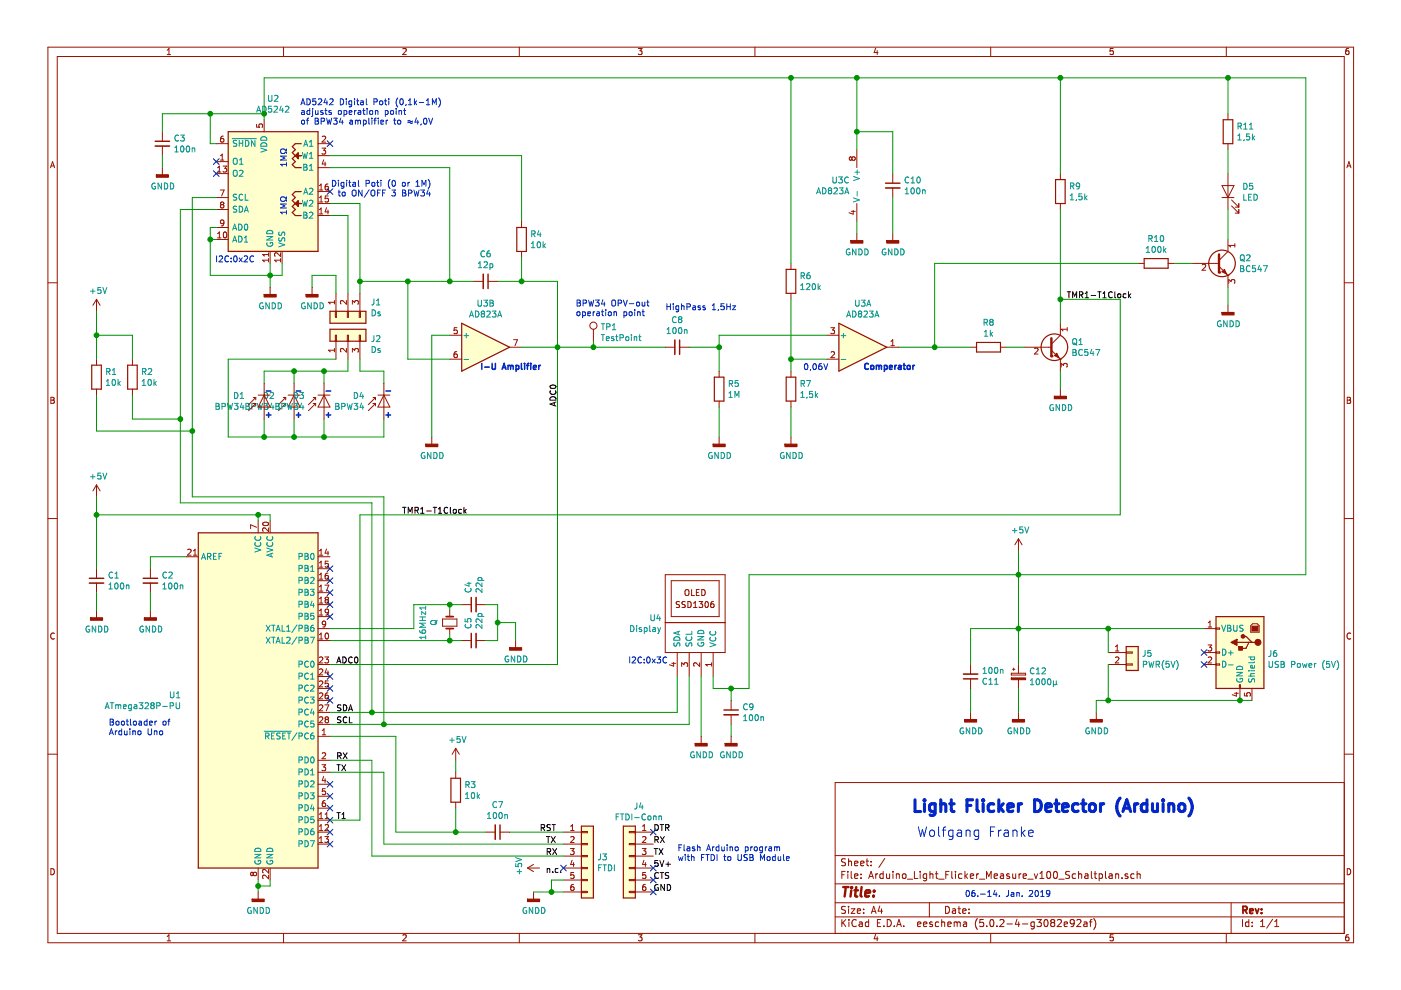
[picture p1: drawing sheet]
EESchema Schematic File Version 4
EELAYER 26 0
EELAYER END
$Descr A4 11693 8268
encoding utf-8
Sheet 1 1
Title ""
Date ""
Rev ""
Comp ""
Comment1 ""
Comment2 ""
Comment3 ""
Comment4 ""
$EndDescr
Text Notes 7600 6800 0    98   ~ 20
Light Flicker Detector (Arduino)
Text Notes 7650 7000 0    79   ~ 0
Wolfgang Franke
$Comp
L Amplifier_Operational:TLC272 U3
U 1 1
P 7200 2900
F 0 "U3" H 7200 3267 50  0000 C CNN
F 1 "AD823A" H 7200 3176 50  0000 C CNN
F 2 "Package_SO:SOIC-8_3.9x4.9mm_P1.27mm" H 7200 2900 50  0001 C CNN
F 3 "http://www.ti.com/lit/ds/symlink/tlc272.pdf" H 7200 2900 50  0001 C CNN
	1    7200 2900
	1    0    0    -1  
$EndComp
$Comp
L Sensor_Optical:BPW34 D4
U 1 1
P 3200 3400
F 0 "D4" V 3104 3558 50  0000 L CNN
F 1 "BPW34" V 3195 3558 50  0000 L CNN
F 2 "OptoDevice:Osram_DIL2_4.3x4.65mm_P5.08mm" H 3200 3575 50  0001 C CNN
F 3 "http://www.vishay.com/docs/81521/bpw34.pdf" H 3150 3400 50  0001 C CNN
	1    3200 3400
	0    -1   1    0   
$EndComp
$Comp
L Amplifier_Operational:TLC272 U3
U 2 1
P 4050 2900
F 0 "U3" H 4050 3267 50  0000 C CNN
F 1 "AD823A" H 4050 3176 50  0000 C CNN
F 2 "Package_SO:SOIC-8_3.9x4.9mm_P1.27mm" H 4050 2900 50  0001 C CNN
F 3 "http://www.ti.com/lit/ds/symlink/tlc272.pdf" H 4050 2900 50  0001 C CNN
	2    4050 2900
	1    0    0    -1  
$EndComp
$Comp
L Amplifier_Operational:TLC272 U3
U 3 1
P 7050 1550
F 0 "U3" H 7008 1596 50  0000 L CNN
F 1 "AD823A" H 7008 1505 50  0000 L CNN
F 2 "Package_SO:SOIC-8_3.9x4.9mm_P1.27mm" H 7050 1550 50  0001 C CNN
F 3 "http://www.ti.com/lit/ds/symlink/tlc272.pdf" H 7050 1550 50  0001 C CNN
	3    7050 1550
	-1   0    0    -1  
$EndComp
$Comp
L Device:R R5
U 1 1
P 6000 3250
F 0 "R5" H 6070 3296 50  0000 L CNN
F 1 "1M" H 6070 3205 50  0000 L CNN
F 2 "Resistor_THT:R_Axial_DIN0207_L6.3mm_D2.5mm_P10.16mm_Horizontal" V 5930 3250 50  0001 C CNN
F 3 "~" H 6000 3250 50  0001 C CNN
	1    6000 3250
	1    0    0    -1  
$EndComp
$Comp
L Device:R R7
U 1 1
P 6600 3250
F 0 "R7" H 6670 3296 50  0000 L CNN
F 1 "1,5k" H 6670 3205 50  0000 L CNN
F 2 "Resistor_THT:R_Axial_DIN0207_L6.3mm_D2.5mm_P10.16mm_Horizontal" V 6530 3250 50  0001 C CNN
F 3 "~" H 6600 3250 50  0001 C CNN
	1    6600 3250
	1    0    0    -1  
$EndComp
$Comp
L Device:R R10
U 1 1
P 9650 2200
F 0 "R10" V 9443 2200 50  0000 C CNN
F 1 "100k" V 9534 2200 50  0000 C CNN
F 2 "Resistor_THT:R_Axial_DIN0207_L6.3mm_D2.5mm_P10.16mm_Horizontal" V 9580 2200 50  0001 C CNN
F 3 "~" H 9650 2200 50  0001 C CNN
	1    9650 2200
	0    1    1    0   
$EndComp
$Comp
L Device:R R8
U 1 1
P 8250 2900
F 0 "R8" V 8043 2900 50  0000 C CNN
F 1 "1k" V 8134 2900 50  0000 C CNN
F 2 "Resistor_THT:R_Axial_DIN0207_L6.3mm_D2.5mm_P10.16mm_Horizontal" V 8180 2900 50  0001 C CNN
F 3 "~" H 8250 2900 50  0001 C CNN
	1    8250 2900
	0    1    1    0   
$EndComp
$Comp
L Device:R R11
U 1 1
P 10250 1100
F 0 "R11" H 10320 1146 50  0000 L CNN
F 1 "1,5k" H 10320 1055 50  0000 L CNN
F 2 "Resistor_THT:R_Axial_DIN0207_L6.3mm_D2.5mm_P10.16mm_Horizontal" V 10180 1100 50  0001 C CNN
F 3 "~" H 10250 1100 50  0001 C CNN
	1    10250 1100
	1    0    0    -1  
$EndComp
$Comp
L Device:R R9
U 1 1
P 8850 1600
F 0 "R9" H 8920 1646 50  0000 L CNN
F 1 "1,5k" H 8920 1555 50  0000 L CNN
F 2 "Resistor_THT:R_Axial_DIN0207_L6.3mm_D2.5mm_P10.16mm_Horizontal" V 8780 1600 50  0001 C CNN
F 3 "~" H 8850 1600 50  0001 C CNN
	1    8850 1600
	1    0    0    -1  
$EndComp
$Comp
L Device:LED D5
U 1 1
P 10250 1600
F 0 "D5" V 10288 1483 50  0000 R CNN
F 1 "LED" V 10197 1483 50  0000 R CNN
F 2 "LED_THT:LED_D3.0mm" H 10250 1600 50  0001 C CNN
F 3 "~" H 10250 1600 50  0001 C CNN
	1    10250 1600
	0    -1   -1   0   
$EndComp
$Comp
L Transistor_BJT:BC547 Q2
U 1 1
P 10150 2200
F 0 "Q2" H 10341 2246 50  0000 L CNN
F 1 "BC547" H 10341 2155 50  0000 L CNN
F 2 "Package_TO_SOT_THT:TO-92_HandSolder" H 10350 2125 50  0001 L CIN
F 3 "http://www.fairchildsemi.com/ds/BC/BC547.pdf" H 10150 2200 50  0001 L CNN
	1    10150 2200
	1    0    0    -1  
$EndComp
$Comp
L Transistor_BJT:BC547 Q1
U 1 1
P 8750 2900
F 0 "Q1" H 8941 2946 50  0000 L CNN
F 1 "BC547" H 8941 2855 50  0000 L CNN
F 2 "Package_TO_SOT_THT:TO-92_HandSolder" H 8950 2825 50  0001 L CIN
F 3 "http://www.fairchildsemi.com/ds/BC/BC547.pdf" H 8750 2900 50  0001 L CNN
	1    8750 2900
	1    0    0    -1  
$EndComp
$Comp
L power:GNDD #PWR014
U 1 1
P 3600 3650
F 0 "#PWR014" H 3600 3400 50  0001 C CNN
F 1 "GNDD" H 3604 3495 50  0000 C CNN
F 2 "" H 3600 3650 50  0001 C CNN
F 3 "" H 3600 3650 50  0001 C CNN
	1    3600 3650
	1    0    0    -1  
$EndComp
$Comp
L power:GNDD #PWR022
U 1 1
P 6600 3650
F 0 "#PWR022" H 6600 3400 50  0001 C CNN
F 1 "GNDD" H 6604 3495 50  0000 C CNN
F 2 "" H 6600 3650 50  0001 C CNN
F 3 "" H 6600 3650 50  0001 C CNN
	1    6600 3650
	1    0    0    -1  
$EndComp
$Comp
L Device:R R6
U 1 1
P 6600 2350
F 0 "R6" H 6670 2396 50  0000 L CNN
F 1 "120k" H 6670 2305 50  0000 L CNN
F 2 "Resistor_THT:R_Axial_DIN0207_L6.3mm_D2.5mm_P10.16mm_Horizontal" V 6530 2350 50  0001 C CNN
F 3 "~" H 6600 2350 50  0001 C CNN
	1    6600 2350
	1    0    0    -1  
$EndComp
Wire Wire Line
	3600 3650 3600 2800
Wire Wire Line
	3600 2800 3750 2800
Wire Wire Line
	3400 2350 3750 2350
Wire Wire Line
	3750 3000 3400 3000
Wire Wire Line
	3400 3000 3400 2350
Wire Wire Line
	4150 2350 4350 2350
Wire Wire Line
	4650 2350 4650 2900
Connection ~ 4650 2900
Wire Wire Line
	4650 2900 4950 2900
Wire Wire Line
	3200 3650 3200 3500
$Comp
L power:GNDD #PWR020
U 1 1
P 6000 3650
F 0 "#PWR020" H 6000 3400 50  0001 C CNN
F 1 "GNDD" H 6004 3495 50  0000 C CNN
F 2 "" H 6000 3650 50  0001 C CNN
F 3 "" H 6000 3650 50  0001 C CNN
	1    6000 3650
	1    0    0    -1  
$EndComp
Wire Wire Line
	6000 3650 6000 3400
Wire Wire Line
	6000 3100 6000 2900
Wire Wire Line
	6000 2900 5750 2900
Wire Wire Line
	4350 1300 4350 1850
Connection ~ 4350 2350
Wire Wire Line
	4350 2350 4650 2350
Wire Wire Line
	3750 1400 3750 2350
Connection ~ 3750 2350
Wire Wire Line
	3750 2350 3950 2350
Wire Wire Line
	6600 2500 6600 3000
Wire Wire Line
	6600 3650 6600 3400
Wire Wire Line
	6600 3000 6900 3000
Connection ~ 6600 3000
Wire Wire Line
	6600 3000 6600 3100
$Comp
L power:GNDD #PWR023
U 1 1
P 7150 1950
F 0 "#PWR023" H 7150 1700 50  0001 C CNN
F 1 "GNDD" H 7154 1795 50  0000 C CNN
F 2 "" H 7150 1950 50  0001 C CNN
F 3 "" H 7150 1950 50  0001 C CNN
	1    7150 1950
	1    0    0    -1  
$EndComp
Wire Wire Line
	7150 1950 7150 1850
$Comp
L power:GNDD #PWR025
U 1 1
P 8100 5950
F 0 "#PWR025" H 8100 5700 50  0001 C CNN
F 1 "GNDD" H 8104 5795 50  0000 C CNN
F 2 "" H 8100 5950 50  0001 C CNN
F 3 "" H 8100 5950 50  0001 C CNN
	1    8100 5950
	1    0    0    -1  
$EndComp
Wire Wire Line
	8100 5950 8100 5750
Text Notes 4800 2650 0    50   ~ 0
BPW34 OPV-out\noperation point
Wire Wire Line
	9800 2200 9950 2200
$Comp
L power:GNDD #PWR030
U 1 1
P 10250 2550
F 0 "#PWR030" H 10250 2300 50  0001 C CNN
F 1 "GNDD" H 10254 2395 50  0000 C CNN
F 2 "" H 10250 2550 50  0001 C CNN
F 3 "" H 10250 2550 50  0001 C CNN
	1    10250 2550
	1    0    0    -1  
$EndComp
Wire Wire Line
	10250 2550 10250 2400
Wire Wire Line
	10250 2000 10250 1750
Wire Wire Line
	10250 1450 10250 1250
Wire Wire Line
	8400 2900 8550 2900
Wire Wire Line
	8850 2700 8850 2500
$Comp
L power:GNDD #PWR028
U 1 1
P 8850 3250
F 0 "#PWR028" H 8850 3000 50  0001 C CNN
F 1 "GNDD" H 8854 3095 50  0000 C CNN
F 2 "" H 8850 3250 50  0001 C CNN
F 3 "" H 8850 3250 50  0001 C CNN
	1    8850 3250
	1    0    0    -1  
$EndComp
Wire Wire Line
	8850 3250 8850 3100
Connection ~ 6600 650 
Wire Wire Line
	6600 650  6600 2200
Wire Wire Line
	9350 2500 8850 2500
Connection ~ 8850 2500
Wire Wire Line
	8850 2500 8850 1750
Text Label 8900 2500 0    50   ~ 0
TMR1-T1Clock
Text Label 3350 4300 0    50   ~ 0
TMR1-T1Clock
Text Label 2800 5550 0    50   ~ 0
ADC0
Wire Wire Line
	6900 2800 6000 2800
Wire Wire Line
	6000 2800 6000 2900
Connection ~ 6000 2900
Wire Wire Line
	6600 650  7150 650 
Text Notes 7200 3100 0    50   ~ 10
Comperator
Text Notes 4000 3100 0    50   ~ 10
I-U Amplifier
Text Notes 2500 1050 0    50   ~ 0
AD5242 Digital Poti (0,1k-1M)\nadjusts operation point\nof BPW34 amplifier to ≈4,0V
Text Notes 8050 7500 0    50   ~ 0
06.-14. Jan. 2019
$Comp
L Device:C_Small C11
U 1 1
P 8100 5650
F 0 "C11" H 8192 5696 50  0000 L CNN
F 1 "100n" H 8192 5605 50  0000 L CNN
F 2 "Capacitor_THT:C_Rect_L4.0mm_W2.5mm_P2.50mm" H 8100 5650 50  0001 C CNN
F 3 "~" H 8100 5650 50  0001 C CNN
	1    8100 5650
	1    0    0    1   
$EndComp
$Comp
L Device:C_Small C8
U 1 1
P 5650 2900
F 0 "C8" V 5421 2900 50  0000 C CNN
F 1 "100n" V 5512 2900 50  0000 C CNN
F 2 "Capacitor_THT:C_Rect_L7.0mm_W2.0mm_P5.00mm" H 5650 2900 50  0001 C CNN
F 3 "~" H 5650 2900 50  0001 C CNN
	1    5650 2900
	0    1    1    0   
$EndComp
Text Label 4650 3400 1    50   ~ 0
ADC0
$Comp
L Device:R R4
U 1 1
P 4350 2000
F 0 "R4" H 4420 2046 50  0000 L CNN
F 1 "10k" H 4420 1955 50  0000 L CNN
F 2 "Resistor_THT:R_Axial_DIN0207_L6.3mm_D2.5mm_P10.16mm_Horizontal" V 4280 2000 50  0001 C CNN
F 3 "~" H 4350 2000 50  0001 C CNN
	1    4350 2000
	1    0    0    -1  
$EndComp
Wire Wire Line
	4350 2150 4350 2350
$Comp
L Sensor_Optical:BPW34 D2
U 1 1
P 2450 3400
F 0 "D2" V 2354 3558 50  0000 L CNN
F 1 "BPW34" V 2445 3558 50  0000 L CNN
F 2 "OptoDevice:Osram_DIL2_4.3x4.65mm_P5.08mm" H 2450 3575 50  0001 C CNN
F 3 "http://www.vishay.com/docs/81521/bpw34.pdf" H 2400 3400 50  0001 C CNN
	1    2450 3400
	0    -1   1    0   
$EndComp
Wire Wire Line
	2450 3650 2450 3500
$Comp
L Connector:TestPoint TP1
U 1 1
P 4950 2850
F 0 "TP1" H 5008 2970 50  0000 L CNN
F 1 "TestPoint" H 5008 2879 50  0000 L CNN
F 2 "Connector_PinHeader_2.54mm:PinHeader_1x01_P2.54mm_Vertical" H 5150 2850 50  0001 C CNN
F 3 "~" H 5150 2850 50  0001 C CNN
	1    4950 2850
	1    0    0    -1  
$EndComp
Wire Wire Line
	4950 2850 4950 2900
Connection ~ 4950 2900
Wire Wire Line
	4950 2900 5550 2900
Wire Wire Line
	8850 650  8850 1450
Wire Wire Line
	8850 650  10250 650 
Wire Wire Line
	10250 650  10250 950 
Wire Wire Line
	9500 2200 7800 2200
Wire Wire Line
	7800 2200 7800 2900
Wire Wire Line
	7800 2900 8100 2900
Wire Wire Line
	7150 650  8850 650 
Connection ~ 7150 650 
Connection ~ 8850 650 
Wire Wire Line
	7800 2900 7500 2900
Connection ~ 7800 2900
$Comp
L SSD1306_OLED_I2C:OLED_I2C U4
U 1 1
P 6050 4800
F 0 "U4" H 6578 4440 50  0000 L CNN
F 1 "Display" H 6578 4349 50  0000 L CNN
F 2 "Connector_PinHeader_2.54mm:PinHeader_1x04_P2.54mm_Vertical" V 6000 4450 50  0001 C CNN
F 3 "" V 6000 4450 50  0001 C CNN
	1    6050 4800
	-1   0    0    -1  
$EndComp
$Comp
L Device:R R1
U 1 1
P 800 3150
F 0 "R1" H 870 3196 50  0000 L CNN
F 1 "10k" H 870 3105 50  0000 L CNN
F 2 "Resistor_THT:R_Axial_DIN0207_L6.3mm_D2.5mm_P10.16mm_Horizontal" V 730 3150 50  0001 C CNN
F 3 "~" H 800 3150 50  0001 C CNN
	1    800  3150
	1    0    0    -1  
$EndComp
$Comp
L Device:R R2
U 1 1
P 1100 3150
F 0 "R2" H 1170 3196 50  0000 L CNN
F 1 "10k" H 1170 3105 50  0000 L CNN
F 2 "Resistor_THT:R_Axial_DIN0207_L6.3mm_D2.5mm_P10.16mm_Horizontal" V 1030 3150 50  0001 C CNN
F 3 "~" H 1100 3150 50  0001 C CNN
	1    1100 3150
	1    0    0    -1  
$EndComp
Wire Wire Line
	1100 3000 1100 2800
Wire Wire Line
	800  3000 800  2800
Wire Wire Line
	800  2800 1100 2800
$Comp
L PotiDigital_AD5242:AD5242 U2
U 1 1
P 2300 1600
F 0 "U2" H 2275 2378 50  0000 C CNN
F 1 "AD5242" H 2275 2287 50  0000 C CNN
F 2 "Package_SO:SOIC-16_3.9x9.9mm_P1.27mm" H 2300 900 50  0001 C CNN
F 3 "http://www.analog.com/media/en/technical-documentation/data-sheets/AD5280_5282.pdf" H 2400 1500 50  0001 C CNN
	1    2300 1600
	1    0    0    -1  
$EndComp
Wire Wire Line
	2750 1300 4350 1300
$Comp
L power:GNDD #PWR09
U 1 1
P 2250 2400
F 0 "#PWR09" H 2250 2150 50  0001 C CNN
F 1 "GNDD" H 2254 2245 50  0000 C CNN
F 2 "" H 2250 2400 50  0001 C CNN
F 3 "" H 2250 2400 50  0001 C CNN
	1    2250 2400
	1    0    0    -1  
$EndComp
Wire Wire Line
	2250 2200 2250 2300
Wire Wire Line
	2350 2200 2350 2300
Wire Wire Line
	2350 2300 2250 2300
Connection ~ 2250 2300
Wire Wire Line
	2250 2300 2250 2400
Wire Wire Line
	1800 1200 1750 1200
Wire Wire Line
	2200 650  2200 950 
Wire Wire Line
	7150 650  7150 1100
$Comp
L Device:CP_Small C12
U 1 1
P 8500 5650
F 0 "C12" H 8588 5696 50  0000 L CNN
F 1 "1000µ" H 8588 5605 50  0000 L CNN
F 2 "Capacitor_THT:CP_Radial_D8.0mm_P3.50mm" H 8500 5650 50  0001 C CNN
F 3 "~" H 8500 5650 50  0001 C CNN
	1    8500 5650
	1    0    0    -1  
$EndComp
$Comp
L power:GNDD #PWR027
U 1 1
P 8500 5950
F 0 "#PWR027" H 8500 5700 50  0001 C CNN
F 1 "GNDD" H 8504 5795 50  0000 C CNN
F 2 "" H 8500 5950 50  0001 C CNN
F 3 "" H 8500 5950 50  0001 C CNN
	1    8500 5950
	1    0    0    -1  
$EndComp
Wire Wire Line
	8500 5950 8500 5750
$Comp
L power:+5V #PWR026
U 1 1
P 8500 4600
F 0 "#PWR026" H 8500 4450 50  0001 C CNN
F 1 "+5V" H 8515 4773 50  0000 C CNN
F 2 "" H 8500 4600 50  0001 C CNN
F 3 "" H 8500 4600 50  0001 C CNN
	1    8500 4600
	1    0    0    -1  
$EndComp
$Comp
L power:GNDD #PWR07
U 1 1
P 2150 7450
F 0 "#PWR07" H 2150 7200 50  0001 C CNN
F 1 "GNDD" H 2154 7295 50  0000 C CNN
F 2 "" H 2150 7450 50  0001 C CNN
F 3 "" H 2150 7450 50  0001 C CNN
	1    2150 7450
	1    0    0    -1  
$EndComp
$Comp
L Device:C_Small C10
U 1 1
P 7450 1550
F 0 "C10" H 7542 1596 50  0000 L CNN
F 1 "100n" H 7542 1505 50  0000 L CNN
F 2 "Capacitor_THT:C_Rect_L9.0mm_W2.5mm_P7.50mm_MKT" H 7450 1550 50  0001 C CNN
F 3 "~" H 7450 1550 50  0001 C CNN
	1    7450 1550
	1    0    0    -1  
$EndComp
$Comp
L power:GNDD #PWR024
U 1 1
P 7450 1950
F 0 "#PWR024" H 7450 1700 50  0001 C CNN
F 1 "GNDD" H 7454 1795 50  0000 C CNN
F 2 "" H 7450 1950 50  0001 C CNN
F 3 "" H 7450 1950 50  0001 C CNN
	1    7450 1950
	1    0    0    -1  
$EndComp
Wire Wire Line
	7450 1950 7450 1650
Wire Wire Line
	7450 1450 7450 1100
Wire Wire Line
	7450 1100 7150 1100
Connection ~ 7150 1100
Wire Wire Line
	7150 1100 7150 1250
$Comp
L Device:C_Small C3
U 1 1
P 1350 1200
F 0 "C3" H 1442 1246 50  0000 L CNN
F 1 "100n" H 1442 1155 50  0000 L CNN
F 2 "Capacitor_THT:C_Rect_L11.0mm_W2.8mm_P10.00mm_MKT" H 1350 1200 50  0001 C CNN
F 3 "~" H 1350 1200 50  0001 C CNN
	1    1350 1200
	1    0    0    -1  
$EndComp
Wire Wire Line
	1350 950  1350 1100
$Comp
L power:GNDD #PWR05
U 1 1
P 1350 1400
F 0 "#PWR05" H 1350 1150 50  0001 C CNN
F 1 "GNDD" H 1354 1245 50  0000 C CNN
F 2 "" H 1350 1400 50  0001 C CNN
F 3 "" H 1350 1400 50  0001 C CNN
	1    1350 1400
	1    0    0    -1  
$EndComp
Wire Wire Line
	1350 1400 1350 1300
Wire Wire Line
	1800 1900 1750 1900
Wire Wire Line
	1750 1900 1750 2000
Wire Wire Line
	1750 2300 2250 2300
Wire Wire Line
	1800 2000 1750 2000
Connection ~ 1750 2000
Wire Wire Line
	1750 2000 1750 2300
Text Notes 1750 2200 0    50   ~ 0
 I2C:0x2C
$Comp
L power:GNDD #PWR021
U 1 1
P 6100 6150
F 0 "#PWR021" H 6100 5900 50  0001 C CNN
F 1 "GNDD" H 6104 5995 50  0000 C CNN
F 2 "" H 6100 6150 50  0001 C CNN
F 3 "" H 6100 6150 50  0001 C CNN
	1    6100 6150
	1    0    0    -1  
$EndComp
$Comp
L Device:C_Small C9
U 1 1
P 6100 5950
F 0 "C9" H 6192 5996 50  0000 L CNN
F 1 "100n" H 6192 5905 50  0000 L CNN
F 2 "Capacitor_THT:C_Rect_L4.0mm_W2.5mm_P2.50mm" H 6100 5950 50  0001 C CNN
F 3 "~" H 6100 5950 50  0001 C CNN
	1    6100 5950
	1    0    0    -1  
$EndComp
$Comp
L power:+5V #PWR01
U 1 1
P 800 2600
F 0 "#PWR01" H 800 2450 50  0001 C CNN
F 1 "+5V" H 815 2773 50  0000 C CNN
F 2 "" H 800 2600 50  0001 C CNN
F 3 "" H 800 2600 50  0001 C CNN
	1    800  2600
	1    0    0    -1  
$EndComp
Wire Wire Line
	2200 650  6600 650 
Wire Wire Line
	1750 1200 1750 950 
Wire Wire Line
	1750 950  2200 950 
Connection ~ 2200 950 
Wire Wire Line
	2200 950  2200 1000
Wire Wire Line
	1750 950  1350 950 
Connection ~ 1750 950 
Text Notes 2450 3500 0    50   ~ 10
+
Text Notes 2450 3300 0    50   ~ 10
-
$Comp
L Device:C_Small C2
U 1 1
P 1250 4850
F 0 "C2" H 1342 4896 50  0000 L CNN
F 1 "100n" H 1342 4805 50  0000 L CNN
F 2 "Capacitor_THT:C_Rect_L4.0mm_W2.5mm_P2.50mm" H 1250 4850 50  0001 C CNN
F 3 "~" H 1250 4850 50  0001 C CNN
	1    1250 4850
	1    0    0    -1  
$EndComp
$Comp
L power:GNDD #PWR04
U 1 1
P 1250 5100
F 0 "#PWR04" H 1250 4850 50  0001 C CNN
F 1 "GNDD" H 1254 4945 50  0000 C CNN
F 2 "" H 1250 5100 50  0001 C CNN
F 3 "" H 1250 5100 50  0001 C CNN
	1    1250 5100
	1    0    0    -1  
$EndComp
Wire Wire Line
	1250 5100 1250 4950
Wire Wire Line
	1250 4750 1250 4650
Wire Wire Line
	1250 4650 1550 4650
Wire Wire Line
	2750 1400 3750 1400
Wire Wire Line
	2150 7350 2150 7400
Wire Wire Line
	2250 7400 2250 7350
Wire Wire Line
	2150 7450 2150 7400
Wire Wire Line
	2150 7400 2250 7400
Text Label 2800 5950 0    50   ~ 0
SDA
Text Label 2800 6050 0    50   ~ 0
SCL
Wire Wire Line
	2750 5950 3100 5950
Wire Wire Line
	3100 5950 3100 4200
Wire Wire Line
	3100 4200 1500 4200
Wire Wire Line
	1500 4200 1500 3500
Wire Wire Line
	1500 1750 1800 1750
Wire Wire Line
	2750 6050 3200 6050
Wire Wire Line
	3200 6050 3200 4150
Wire Wire Line
	3200 4150 1600 4150
Wire Wire Line
	1600 4150 1600 3600
Wire Wire Line
	1600 1650 1800 1650
Wire Wire Line
	4650 5550 2750 5550
Wire Wire Line
	3100 5950 5650 5950
Wire Wire Line
	5650 5950 5650 5650
Wire Wire Line
	3200 6050 5750 6050
Wire Wire Line
	5750 6050 5750 5650
Wire Wire Line
	1100 3300 1100 3500
Wire Wire Line
	1100 3500 1500 3500
Wire Wire Line
	1500 3500 1500 1750
Wire Wire Line
	800  3300 800  3600
Wire Wire Line
	800  3600 1600 3600
Wire Wire Line
	1600 3600 1600 1650
Wire Wire Line
	800  2600 800  2800
Connection ~ 800  2800
$Comp
L power:GNDD #PWR019
U 1 1
P 5850 6150
F 0 "#PWR019" H 5850 5900 50  0001 C CNN
F 1 "GNDD" H 5854 5995 50  0000 C CNN
F 2 "" H 5850 6150 50  0001 C CNN
F 3 "" H 5850 6150 50  0001 C CNN
	1    5850 6150
	1    0    0    -1  
$EndComp
Wire Wire Line
	5850 5650 5850 6150
Wire Wire Line
	5950 5650 5950 5750
Wire Wire Line
	5950 5750 6100 5750
Wire Wire Line
	6100 6050 6100 6150
Wire Wire Line
	8100 5250 8100 5550
Wire Wire Line
	8100 5250 8500 5250
Wire Wire Line
	8500 5550 8500 5250
Connection ~ 8500 5250
Wire Wire Line
	6100 5850 6100 5750
Wire Wire Line
	6100 5750 6250 5750
Wire Wire Line
	6250 5750 6250 4800
Connection ~ 6100 5750
$Comp
L Device:C_Small C1
U 1 1
P 800 4850
F 0 "C1" H 892 4896 50  0000 L CNN
F 1 "100n" H 892 4805 50  0000 L CNN
F 2 "Capacitor_THT:C_Rect_L11.0mm_W2.8mm_P10.00mm_MKT" H 800 4850 50  0001 C CNN
F 3 "~" H 800 4850 50  0001 C CNN
	1    800  4850
	1    0    0    -1  
$EndComp
$Comp
L power:GNDD #PWR03
U 1 1
P 800 5100
F 0 "#PWR03" H 800 4850 50  0001 C CNN
F 1 "GNDD" H 804 4945 50  0000 C CNN
F 2 "" H 800 5100 50  0001 C CNN
F 3 "" H 800 5100 50  0001 C CNN
	1    800  5100
	1    0    0    -1  
$EndComp
Wire Wire Line
	800  5100 800  4950
$Comp
L power:+5V #PWR02
U 1 1
P 800 4150
F 0 "#PWR02" H 800 4000 50  0001 C CNN
F 1 "+5V" H 815 4323 50  0000 C CNN
F 2 "" H 800 4150 50  0001 C CNN
F 3 "" H 800 4150 50  0001 C CNN
	1    800  4150
	1    0    0    -1  
$EndComp
$Comp
L Connector:USB_B J6
U 1 1
P 10350 5450
F 0 "J6" H 10121 5441 50  0000 R CNN
F 1 "USB Power (5V)" H 10121 5350 50  0000 R CNN
F 2 "Connector_USB:USB_A_CNCTech_1001-011-01101_Horizontal" H 10500 5400 50  0001 C CNN
F 3 " ~" H 10500 5400 50  0001 C CNN
	1    10350 5450
	-1   0    0    -1  
$EndComp
$Comp
L power:GNDD #PWR029
U 1 1
P 9150 5950
F 0 "#PWR029" H 9150 5700 50  0001 C CNN
F 1 "GNDD" H 9154 5795 50  0000 C CNN
F 2 "" H 9150 5950 50  0001 C CNN
F 3 "" H 9150 5950 50  0001 C CNN
	1    9150 5950
	1    0    0    -1  
$EndComp
Wire Wire Line
	10450 5850 10350 5850
Wire Wire Line
	8500 4600 8500 4800
Wire Wire Line
	8500 5250 9250 5250
Wire Wire Line
	9150 5950 9150 5850
$Comp
L MCU_Microchip_ATmega:ATmega328P-PU U1
U 1 1
P 2150 5850
F 0 "U1" H 1509 5896 50  0000 R CNN
F 1 "ATmega328P-PU" H 1509 5805 50  0000 R CNN
F 2 "Package_DIP:DIP-28_W7.62mm" H 2150 5850 50  0001 C CIN
F 3 "http://ww1.microchip.com/downloads/en/DeviceDoc/ATmega328_P%20AVR%20MCU%20with%20picoPower%20Technology%20Data%20Sheet%2040001984A.pdf" H 2150 5850 50  0001 C CNN
	1    2150 5850
	1    0    0    -1  
$EndComp
Wire Wire Line
	800  4150 800  4300
Wire Wire Line
	2150 4350 2150 4300
Wire Wire Line
	2150 4300 800  4300
Connection ~ 800  4300
Wire Wire Line
	800  4300 800  4750
Wire Wire Line
	2250 4350 2250 4300
Wire Wire Line
	2250 4300 2150 4300
Connection ~ 2150 4300
Connection ~ 2150 7400
$Comp
L Device:Crystal_Small 16MHz1
U 1 1
P 3750 5200
F 0 "16MHz1" H 3750 5425 50  0000 C CNN
F 1 "Q" H 3750 5334 50  0000 C CNN
F 2 "Crystal:Crystal_HC49-U_Vertical" H 3750 5200 50  0001 C CNN
F 3 "~" H 3750 5200 50  0001 C CNN
	1    3750 5200
	0    -1   1    0   
$EndComp
$Comp
L Device:C_Small C5
U 1 1
P 3950 5350
F 0 "C5" H 4042 5396 50  0000 L CNN
F 1 "22p" H 4042 5305 50  0000 L CNN
F 2 "Capacitor_THT:C_Disc_D3.0mm_W1.6mm_P2.50mm" H 3950 5350 50  0001 C CNN
F 3 "~" H 3950 5350 50  0001 C CNN
	1    3950 5350
	0    -1   -1   0   
$EndComp
$Comp
L Device:C_Small C4
U 1 1
P 3950 5050
F 0 "C4" H 4042 5096 50  0000 L CNN
F 1 "22p" H 4042 5005 50  0000 L CNN
F 2 "Capacitor_THT:C_Disc_D3.0mm_W1.6mm_P2.50mm" H 3950 5050 50  0001 C CNN
F 3 "~" H 3950 5050 50  0001 C CNN
	1    3950 5050
	0    -1   -1   0   
$EndComp
$Comp
L power:GNDD #PWR016
U 1 1
P 4300 5350
F 0 "#PWR016" H 4300 5100 50  0001 C CNN
F 1 "GNDD" H 4304 5195 50  0000 C CNN
F 2 "" H 4300 5350 50  0001 C CNN
F 3 "" H 4300 5350 50  0001 C CNN
	1    4300 5350
	1    0    0    -1  
$EndComp
Wire Wire Line
	4050 5050 4150 5050
Wire Wire Line
	4150 5050 4150 5200
Wire Wire Line
	4150 5200 4300 5200
Wire Wire Line
	4300 5200 4300 5350
Wire Wire Line
	4150 5200 4150 5350
Wire Wire Line
	4150 5350 4050 5350
Connection ~ 4150 5200
Wire Wire Line
	3850 5050 3750 5050
Wire Wire Line
	3750 5050 3750 5100
Wire Wire Line
	3750 5050 3450 5050
Wire Wire Line
	3450 5050 3450 5250
Wire Wire Line
	3450 5250 2750 5250
Connection ~ 3750 5050
Wire Wire Line
	2750 5350 3750 5350
Wire Wire Line
	3750 5300 3750 5350
Connection ~ 3750 5350
Wire Wire Line
	3750 5350 3850 5350
Text Label 2800 6350 0    50   ~ 0
RX
Text Label 2800 6450 0    50   ~ 0
TX
$Comp
L Device:R R3
U 1 1
P 3800 6600
F 0 "R3" H 3870 6646 50  0000 L CNN
F 1 "10k" H 3870 6555 50  0000 L CNN
F 2 "Resistor_THT:R_Axial_DIN0207_L6.3mm_D2.5mm_P10.16mm_Horizontal" V 3730 6600 50  0001 C CNN
F 3 "~" H 3800 6600 50  0001 C CNN
	1    3800 6600
	1    0    0    -1  
$EndComp
$Comp
L power:+5V #PWR015
U 1 1
P 3800 6350
F 0 "#PWR015" H 3800 6200 50  0001 C CNN
F 1 "+5V" H 3815 6523 50  0000 C CNN
F 2 "" H 3800 6350 50  0001 C CNN
F 3 "" H 3800 6350 50  0001 C CNN
	1    3800 6350
	1    0    0    -1  
$EndComp
Wire Wire Line
	3800 6350 3800 6450
Wire Wire Line
	2750 6150 3300 6150
Wire Wire Line
	3300 6150 3300 6950
Wire Wire Line
	3300 6950 3800 6950
Wire Wire Line
	3800 6950 3800 6750
$Comp
L Device:C_Small C7
U 1 1
P 4150 6950
F 0 "C7" V 3921 6950 50  0000 C CNN
F 1 "100n" V 4012 6950 50  0000 C CNN
F 2 "Capacitor_THT:C_Rect_L9.0mm_W2.5mm_P7.50mm_MKT" H 4150 6950 50  0001 C CNN
F 3 "~" H 4150 6950 50  0001 C CNN
	1    4150 6950
	0    1    1    0   
$EndComp
Wire Wire Line
	3800 6950 4050 6950
Connection ~ 3800 6950
Connection ~ 3100 5950
Connection ~ 3200 6050
$Comp
L Connector_Generic:Conn_01x06 J3
U 1 1
P 4900 7150
F 0 "J3" H 4980 7142 50  0000 L CNN
F 1 "FTDI" H 4980 7051 50  0000 L CNN
F 2 "Connector_PinHeader_2.54mm:PinHeader_1x06_P2.54mm_Vertical" H 4900 7150 50  0001 C CNN
F 3 "~" H 4900 7150 50  0001 C CNN
	1    4900 7150
	1    0    0    -1  
$EndComp
Wire Wire Line
	4250 6950 4700 6950
$Comp
L power:GNDD #PWR017
U 1 1
P 4450 7450
F 0 "#PWR017" H 4450 7200 50  0001 C CNN
F 1 "GNDD" H 4454 7295 50  0000 C CNN
F 2 "" H 4450 7450 50  0001 C CNN
F 3 "" H 4450 7450 50  0001 C CNN
	1    4450 7450
	1    0    0    -1  
$EndComp
Wire Wire Line
	4450 7450 4600 7450
Wire Wire Line
	4700 7350 4600 7350
Wire Wire Line
	4600 7350 4600 7450
Connection ~ 4600 7450
Wire Wire Line
	4600 7450 4700 7450
$Comp
L power:+5V #PWR018
U 1 1
P 4500 7250
F 0 "#PWR018" H 4500 7100 50  0001 C CNN
F 1 "+5V" H 4515 7423 50  0000 C CNN
F 2 "" H 4500 7250 50  0001 C CNN
F 3 "" H 4500 7250 50  0001 C CNN
	1    4500 7250
	0    -1   -1   0   
$EndComp
Wire Wire Line
	2750 6450 3200 6450
Wire Wire Line
	3200 6450 3200 7050
Wire Wire Line
	3200 7050 4700 7050
Wire Wire Line
	2750 6350 3100 6350
Wire Wire Line
	3100 6350 3100 7150
Wire Wire Line
	3100 7150 4700 7150
Text Label 4550 7150 0    50   ~ 0
RX
Text Label 4550 7050 0    50   ~ 0
TX
Text Label 4500 6950 0    50   ~ 0
RST
$Comp
L Connector_Generic:Conn_01x06 J4
U 1 1
P 5250 7150
F 0 "J4" H 5170 7567 50  0000 C CNN
F 1 "FTDI-Conn" H 5170 7476 50  0000 C CNN
F 2 "Connector_PinHeader_2.54mm:PinHeader_1x06_P2.54mm_Vertical" H 5250 7150 50  0001 C CNN
F 3 "~" H 5250 7150 50  0001 C CNN
	1    5250 7150
	-1   0    0    -1  
$EndComp
Text Label 5450 6950 0    50   ~ 0
DTR
Text Label 5450 7150 0    50   ~ 0
TX
Text Label 5450 7050 0    50   ~ 0
RX
Text Label 5450 7250 0    50   ~ 0
5V+
Text Label 5450 7350 0    50   ~ 0
CTS
Text Label 5450 7450 0    50   ~ 0
GND
Text Label 4550 7300 0    50   ~ 0
n.c.
Text Notes 900  6150 0    50   ~ 0
Bootloader of\nArduino Uno
Text Notes 5650 7200 0    50   ~ 0
Flash Arduino program\nwith FTDI to USB Module
$Comp
L Device:C_Small C6
U 1 1
P 4050 2350
F 0 "C6" V 3821 2350 50  0000 C CNN
F 1 "12p" V 3912 2350 50  0000 C CNN
F 2 "Capacitor_THT:C_Disc_D3.0mm_W1.6mm_P2.50mm" H 4050 2350 50  0001 C CNN
F 3 "~" H 4050 2350 50  0001 C CNN
	1    4050 2350
	0    1    1    0   
$EndComp
Text Notes 6700 3100 0    50   ~ 0
0,06V
Text Notes 5550 2600 0    50   ~ 0
HighPass 1,5Hz
Text Notes 5200 5550 0    50   ~ 0
 I2C:0x3C
Text Notes 2400 1800 1    50   ~ 0
1MΩ
Text Notes 2400 1400 1    50   ~ 0
1MΩ
Wire Wire Line
	10250 650  10900 650 
Wire Wire Line
	10900 650  10900 4800
Wire Wire Line
	10900 4800 8500 4800
Connection ~ 10250 650 
Connection ~ 8500 4800
Wire Wire Line
	8500 4800 8500 5250
Wire Wire Line
	8500 4800 6250 4800
Connection ~ 1600 3600
Connection ~ 1500 3500
$Comp
L Sensor_Optical:BPW34 D1
U 1 1
P 2200 3400
F 0 "D1" V 2104 3558 50  0000 L CNN
F 1 "BPW34" V 2195 3558 50  0000 L CNN
F 2 "OptoDevice:Osram_DIL2_4.3x4.65mm_P5.08mm" H 2200 3575 50  0001 C CNN
F 3 "http://www.vishay.com/docs/81521/bpw34.pdf" H 2150 3400 50  0001 C CNN
	1    2200 3400
	0    -1   1    0   
$EndComp
Wire Wire Line
	2200 3650 2200 3500
Text Notes 2200 3500 0    50   ~ 10
+
Text Notes 2200 3300 0    50   ~ 10
-
$Comp
L Sensor_Optical:BPW34 D3
U 1 1
P 2700 3400
F 0 "D3" V 2604 3558 50  0000 L CNN
F 1 "BPW34" V 2695 3558 50  0000 L CNN
F 2 "OptoDevice:Osram_DIL2_4.3x4.65mm_P5.08mm" H 2700 3575 50  0001 C CNN
F 3 "http://www.vishay.com/docs/81521/bpw34.pdf" H 2650 3400 50  0001 C CNN
	1    2700 3400
	0    -1   1    0   
$EndComp
Wire Wire Line
	2700 3650 2700 3500
Text Notes 2700 3500 0    50   ~ 10
+
Text Notes 2700 3300 0    50   ~ 10
-
Text Notes 3200 3300 0    50   ~ 10
-
Text Notes 3200 3500 0    50   ~ 10
+
Wire Wire Line
	2200 3200 2200 3100
Wire Wire Line
	2200 3100 2450 3100
Wire Wire Line
	2450 3100 2450 3200
Wire Wire Line
	2450 3100 2700 3100
Wire Wire Line
	2700 3100 2700 3200
Connection ~ 2450 3100
$Comp
L Connector_Generic:Conn_01x03 J2
U 1 1
P 2900 2800
F 0 "J2" V 2866 2612 50  0000 R CNN
F 1 "Ds" V 2775 2612 50  0000 R CNN
F 2 "Connector_PinHeader_2.54mm:PinHeader_1x03_P2.54mm_Vertical" H 2900 2800 50  0001 C CNN
F 3 "~" H 2900 2800 50  0001 C CNN
	1    2900 2800
	0    -1   -1   0   
$EndComp
Wire Wire Line
	3000 3000 3000 3100
Wire Wire Line
	3000 3100 3200 3100
Wire Wire Line
	3200 3100 3200 3200
Wire Wire Line
	3000 2450 3000 2350
Wire Wire Line
	3000 2350 3400 2350
Connection ~ 3400 2350
$Comp
L Connector_Generic:Conn_01x03 J1
U 1 1
P 2900 2650
F 0 "J1" V 2773 2462 50  0000 R CNN
F 1 "Ds" V 2864 2462 50  0000 R CNN
F 2 "Connector_PinHeader_2.54mm:PinHeader_1x03_P2.54mm_Vertical" H 2900 2650 50  0001 C CNN
F 3 "~" H 2900 2650 50  0001 C CNN
	1    2900 2650
	0    -1   1    0   
$EndComp
Wire Wire Line
	2750 1700 3000 1700
Wire Wire Line
	3000 1700 3000 2350
Connection ~ 3000 2350
Wire Wire Line
	2750 1800 2900 1800
Wire Wire Line
	2900 1800 2900 2450
Wire Wire Line
	2700 3100 2900 3100
Wire Wire Line
	2900 3100 2900 3000
Connection ~ 2700 3100
Wire Wire Line
	2800 3000 1900 3000
Wire Wire Line
	1900 3000 1900 3650
$Comp
L power:GNDD #PWR011
U 1 1
P 2600 2400
F 0 "#PWR011" H 2600 2150 50  0001 C CNN
F 1 "GNDD" H 2604 2245 50  0000 C CNN
F 2 "" H 2600 2400 50  0001 C CNN
F 3 "" H 2600 2400 50  0001 C CNN
	1    2600 2400
	1    0    0    -1  
$EndComp
Wire Wire Line
	2600 2400 2600 2300
Wire Wire Line
	2600 2300 2800 2300
Wire Wire Line
	2800 2300 2800 2450
Text Notes 3600 1650 2    50   ~ 0
Digital Poti (0 or 1M)\nto ON/OFF 3 BPW34\n
Wire Wire Line
	4650 2900 4650 5550
Connection ~ 10350 5850
Wire Wire Line
	9150 5850 9250 5850
$Comp
L Connector_Generic:Conn_01x02 J5
U 1 1
P 9450 5450
F 0 "J5" H 9529 5442 50  0000 L CNN
F 1 "PWR(5V)" H 9529 5351 50  0000 L CNN
F 2 "Connector_PinHeader_2.54mm:PinHeader_1x02_P2.54mm_Vertical" H 9450 5450 50  0001 C CNN
F 3 "~" H 9450 5450 50  0001 C CNN
	1    9450 5450
	1    0    0    -1  
$EndComp
Wire Wire Line
	9250 5450 9250 5250
Connection ~ 9250 5250
Wire Wire Line
	9250 5250 10050 5250
Wire Wire Line
	9250 5550 9250 5850
Connection ~ 9250 5850
Wire Wire Line
	9250 5850 10350 5850
NoConn ~ 2750 4750
NoConn ~ 2750 4850
NoConn ~ 2750 4950
NoConn ~ 2750 5050
NoConn ~ 2750 5150
NoConn ~ 2750 5650
NoConn ~ 2750 5750
NoConn ~ 2750 5850
NoConn ~ 2750 6550
NoConn ~ 2750 6650
NoConn ~ 2750 6750
NoConn ~ 2750 6850
NoConn ~ 2750 6950
NoConn ~ 4700 7250
NoConn ~ 1800 1350
NoConn ~ 1800 1450
NoConn ~ 2750 1200
NoConn ~ 2750 1600
NoConn ~ 10050 5450
NoConn ~ 10050 5550
NoConn ~ 2750 7050
Wire Wire Line
	4650 2900 4350 2900
NoConn ~ 5450 6950
NoConn ~ 5450 7250
NoConn ~ 5450 7350
NoConn ~ 5450 7450
Wire Wire Line
	2750 6850 3000 6850
Wire Wire Line
	3000 6850 3000 4300
Wire Wire Line
	3000 4300 9350 4300
Wire Wire Line
	9350 2500 9350 4300
Wire Wire Line
	1900 3650 2200 3650
Wire Wire Line
	2200 3650 2450 3650
Connection ~ 2200 3650
Wire Wire Line
	2450 3650 2700 3650
Connection ~ 2450 3650
Wire Wire Line
	2700 3650 3200 3650
Connection ~ 2700 3650
Text Label 2800 6850 0    50   ~ 0
T1
$EndSCHEMATC
